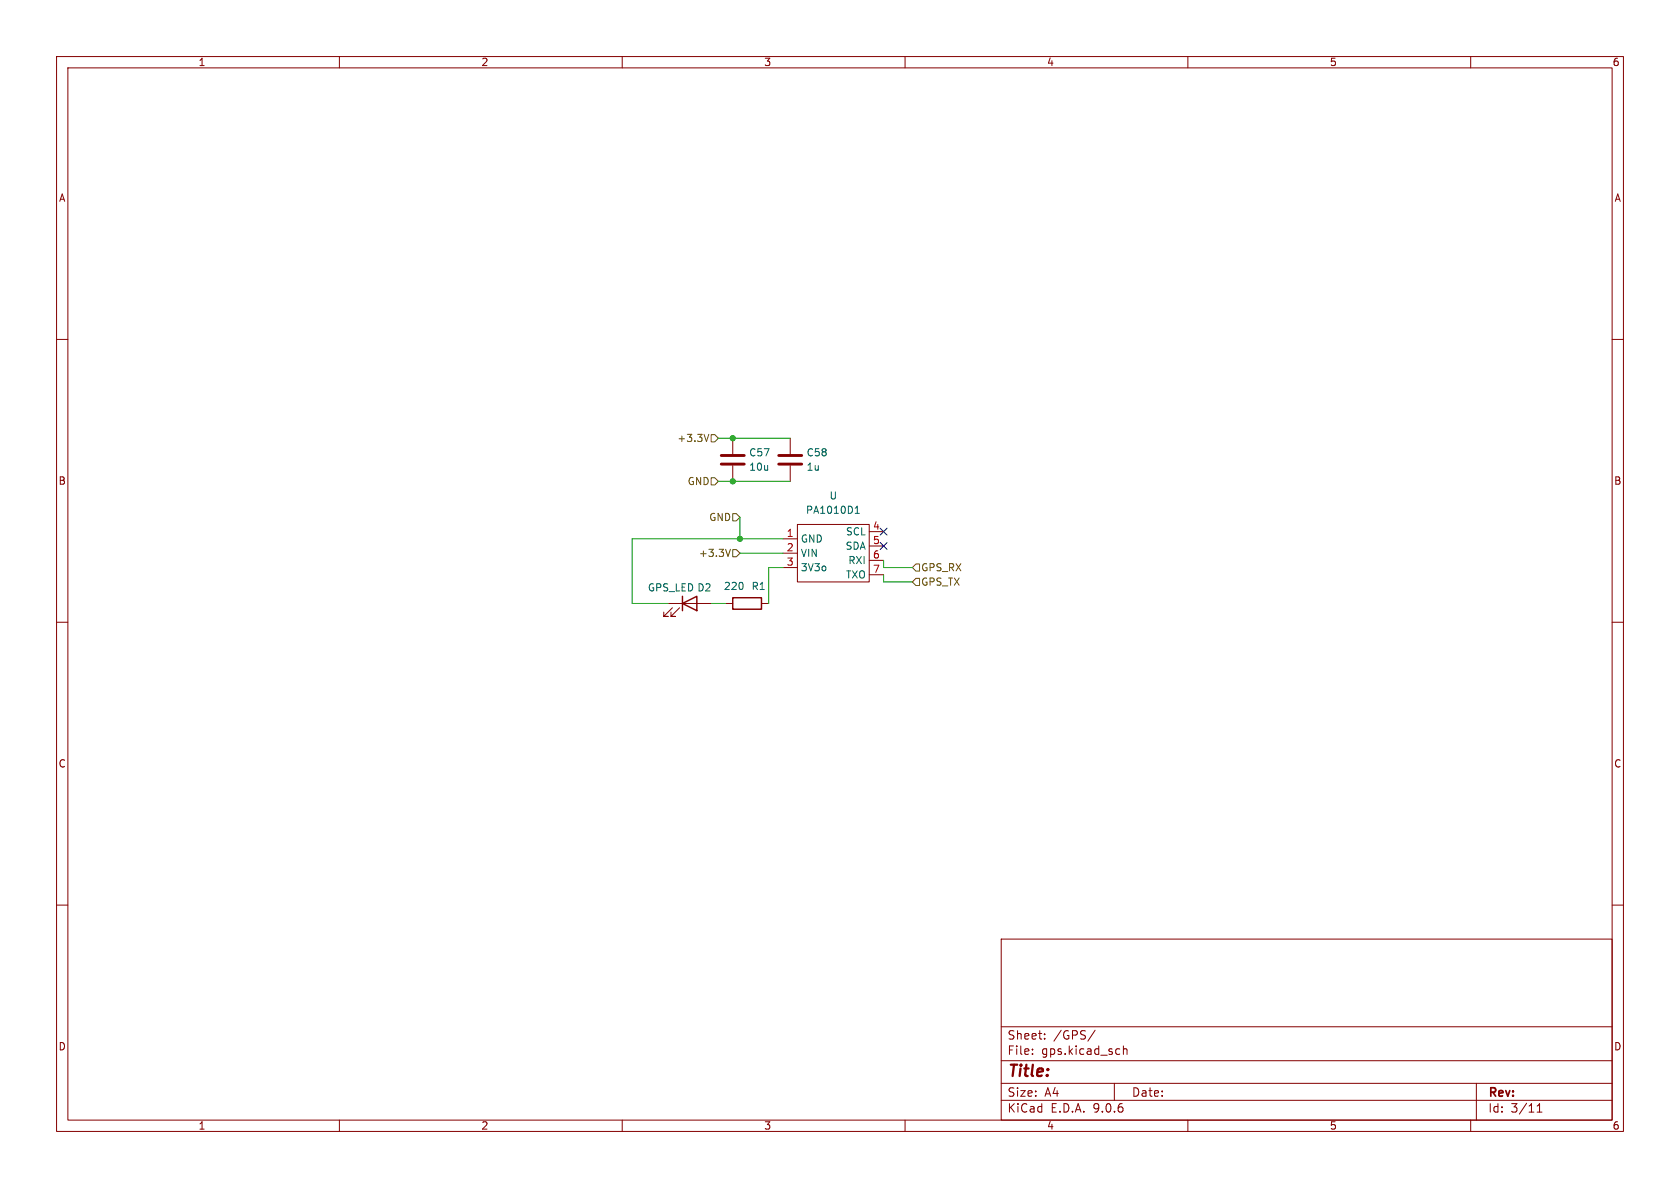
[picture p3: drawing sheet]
<svg xmlns="http://www.w3.org/2000/svg" width="297mm" height="210mm" viewBox="0 0 297 210" stroke-linecap="round" stroke-linejoin="round" font-family="sans-serif">
<g fill="none" stroke="#840000" stroke-width=".18">
<path d="M10 10h277v190h-277zM12 12h273v186h-273zM60 10v2M110 10v2M160 10v2M210 10v2M260 10v2M10 60h2M129.5 77.5v2.8M139.7 77.5v2.8M285 60h2M129.5 82.3v2.8"/>
<path d="M138.4 95.3h2.6M138.4 97.8h2.6M139.7 82.3v2.8M141 92.7h12.7v10.2h-12.7zM153.7 94h2.5M153.7 96.5h2.5M153.7 99.1h2.5M10 110h2M118.1 106.7h7.6M118.9 107.4l-1.6 1.6h.8h-.8v-.8M120.1 107.4l-1.5 1.6h.8h-.8v-.8M128.3 106.7h1.2"/>
<path d="M134.6 106.7h1.3M138.4 100.3h2.6M153.7 101.6h2.5M285 110h2M10 160h2M177 166h108v32h-108zM285 160h2M60 198v2M110 198v2M160 198v2M177 194.5h108M177 191.5h108"/>
<path d="M177 187.5h108M177 181.5h108M182.5 186.3v.1M182.5 185.5v.1M184.7 183.6v.1M184.7 182.8v.1M193.6 182.1l-1.3 2M197 191.5v3M197.8 185.4l.2 .1M198 186.3l-.2 .1M198.6 184.9v1.5M198.6 185.5l.2-.1 .4 .1v.9"/>
<path d="M210 198v2M260 198v2M261 191.5v6.5M271.7 196.6h.9M271.7 195.5l.5-.4v1.5"/>
</g>
<path d="M127.5 80.5h4.1M127.5 82h4.1M137.7 80.5h4M137.7 82h4" fill="none" stroke="#840000" stroke-width=".51"/>
<path d="M120.6 106.7l2.6-1.3v2.6zM120.6 105.4v2.6M129.5 105.7h5.1v2h-5.1z" fill="none" stroke="#840000" stroke-width=".25"/>
<path d="M151.2 90.7h.7M151.2 89.8l.4-.3v1.2" fill="none" stroke="#006464" stroke-width=".18"/>
<path d="M125.3 76.8l-.4 1.2M125.7 76.8h.7l.6 .7-.6 .6h-.7zM125.7 84.5h.7l.6 .6-.6 .6h-.7zM129.1 97.1l-.4 1.3M129.5 97.2h.7l.6 .6-.6 .6h-.7zM129.5 90.8h.7l.6 .6-.6 .7h-.7zM161.9 99.7h.7v1.3h-.7l-.6-.7zM161.9 102.2h.7v1.3h-.7l-.6-.6z" fill="none" stroke="#725600" stroke-width=".18"/>
<path d="M127 77.5h12.7M127 85.1h12.7M130.8 97.8h7.6M130.8 91.4v3.9M138.4 95.3h-26.6v11.4h6.3M156.2 99.1v1.2h5.1M125.7 106.7h2.6M138.4 100.3h-2.5v6.4M156.2 101.6v1.3h5.1" fill="none" stroke="#009600" stroke-width=".18"/>
<path d="M155.6 93.4l1.2 1.2M155.6 95.9l1.2 1.2M156.8 93.4l-1.2 1.2M156.8 95.9l-1.2 1.2" fill="none" stroke="#000084" stroke-width=".18"/>
<g fill="#009600" stroke="#009600" stroke-width=".18">
<circle cx="129.5" cy="85.1" r=".46"/>
<circle cx="130.8" cy="95.3" r=".46"/>
<circle cx="129.5" cy="77.5" r=".46"/>
</g>
<text font-size="2.8" fill="#840000" x="178" y="190.9">Title:</text>
<g font-size="2.1" fill="#840000">
<text x="178" y="184">Sheet:</text>
<text x="186.2" y="184">/GPS/</text>
<text x="178" y="186.7">File:</text>
<text x="184.1" y="186.7">gps.kicad_sch</text>
<text x="178" y="196.9">KiCad</text>
<text x="178" y="194.1">Size:</text>
<text x="184.7" y="194.1">A4</text>
<text x="185.7" y="196.9">E.D.A.</text>
<text x="193.3" y="196.9">9.0.6</text>
<text x="200" y="194.1">Date:</text>
<text x="263" y="194.3">Rev:</text>
<text x="263" y="196.9">Id:</text>
<text x="267.1" y="196.9">3/11</text>
</g>
<g font-size="1.8" fill="#840000">
<text x="35" y="11.9">1</text>
<text x="85" y="11.9">2</text>
<text x="135" y="11.9">3</text>
<text x="185" y="11.9">4</text>
<text x="235" y="11.9">5</text>
<text x="285" y="11.9">6</text>
<text x="10.3" y="35.9">A</text>
<text x="285.3" y="35.9">A</text>
<text x="10.3" y="85.9">B</text>
<text x="285.3" y="85.9">B</text>
<text x="10.3" y="135.9">C</text>
<text x="285.3" y="135.9">C</text>
<text x="10.3" y="185.9">D</text>
<text x="285.3" y="185.9">D</text>
<text x="35" y="199.9">1</text>
<text x="85" y="199.9">2</text>
<text x="135" y="199.9">3</text>
<text x="185" y="199.9">4</text>
<text x="235" y="199.9">5</text>
<text x="285" y="199.9">6</text>
</g>
<g font-size="1.8" fill="#725600">
<text x="119.7" y="78.3">+3.3V</text>
<text x="121.5" y="86">GND</text>
<text x="125.3" y="92.3">GND</text>
<text x="123.5" y="98.7">+3.3V</text>
<text x="162.8" y="101.2">GPS_RX</text>
<text x="162.8" y="103.7">GPS_TX</text>
</g>
<g font-size="1.8" fill="#006464">
<text x="132.3" y="80.9">C57</text>
<text x="132.3" y="83.4">10u</text>
<text x="142.5" y="83.4">1u</text>
<text x="142.5" y="80.9">C58</text>
<text x="146.6" y="88.5">U</text>
<text x="142.4" y="91">PA1010D1</text>
<text x="149.5" y="94.8">SCL</text>
<text x="141.5" y="96.1">GND</text>
<text x="141.5" y="98.7">VIN</text>
<text x="141.5" y="101.2">3V3o</text>
<text x="149.4" y="97.4">SDA</text>
<text x="149.9" y="99.9">RXI</text>
<text x="114.4" y="104.7">GPS_LED D2</text>
<text x="127.9" y="104.5">220</text>
<text x="132.8" y="104.5">R1</text>
<text x="149.5" y="102.5">TXO</text>
</g>
<g font-size="1.8" fill="#a90000">
<text x="139" y="95">1</text>
<text x="154.2" y="93.7">4</text>
<text x="139" y="97.5">2</text>
<text x="139" y="100.1">3</text>
<text x="154.2" y="96.3">5</text>
<text x="154.2" y="98.8">6</text>
<text x="154.2" y="101.3">7</text>
</g>
</svg>
